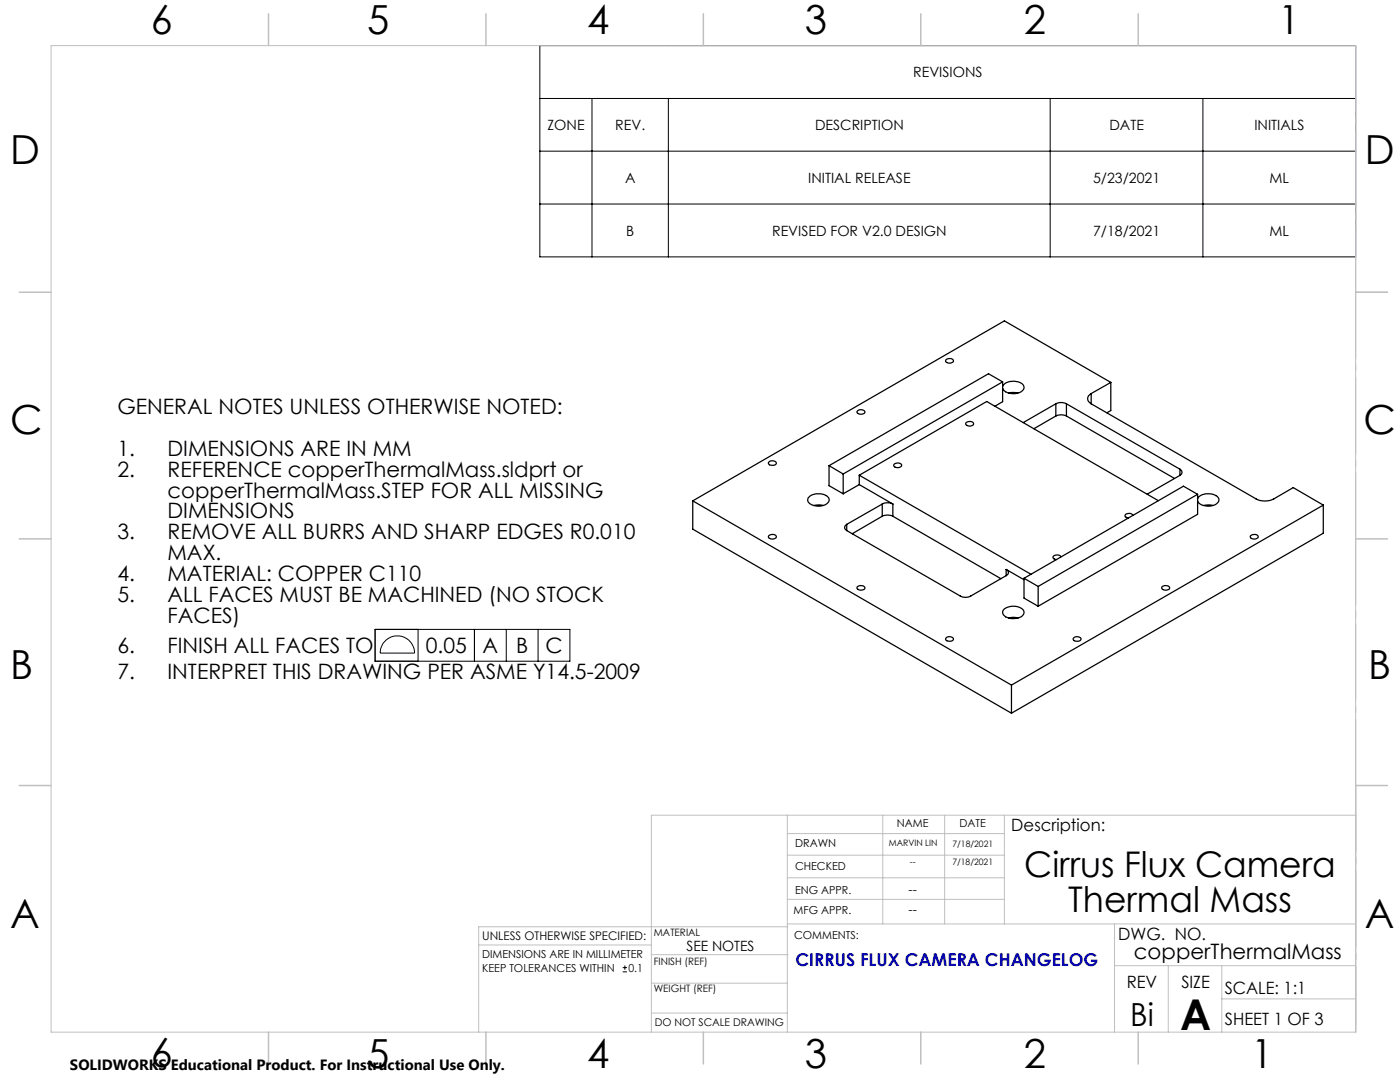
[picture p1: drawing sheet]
<svg xmlns="http://www.w3.org/2000/svg" width="279mm" height="216mm" viewBox="0 0 279 216" stroke-linecap="round" stroke-linejoin="round" font-family="sans-serif">
<g fill="none" stroke="#000" stroke-width=".2">
<path d="M107.7 9.1h162.8v42.2h-162.8zM107.7 19.6h162.8M118.1 19.6v31.7M133.4 19.6v31.7M209.6 19.6v31.7M240.1 19.6v31.7M107.7 30.2h162.8M107.7 40.7h162.8M74.9 125.6h38.8v6.3h-38.8zM77 127.7a3.4 3.4 0 0 1 3.7-.5 3.4 3.4 0 0 1 2 3.1h-6.8a3.6 3.6 0 0 1 1.1-2.6zM83.4 125.6v6.3M94.7 125.6v6.3"/>
<path d="M101 125.6v6.3M107.4 125.6v6.3M124.3 193.9h.8M124.3 193.1h.8M124.7 192.7v.8"/>
</g>
<path d="M270.6 9.1v49.2M270.6 58.3v49.2M270.6 107.5v49.2M270.6 156.7v49.2" fill="none" stroke="#c0c0c0" stroke-width=".2" stroke-dasharray="15.2 1.3 1.3 1.3" stroke-dashoffset="2.1"/>
<g fill="none" stroke="#c0c0c0" stroke-width=".2">
<path d="M10.2 9.1h260.3v196.9h-260.3zM270.5 58.3h6.4M270.5 156.7h6.4M157.1 162.7v43.3M157.1 175.2h43.3M157.1 170.6h43.3M157.1 166.3h43.3M157.1 179.5h43.3M176.2 162.7v21.7M188.5 162.7v21.7M200.4 162.7v21.7M270.6 162.7h-140.6v43.3"/>
<path d="M95.5 188.6h34.5M130 196.2h27.1M130 190.5h27.3M157.1 184.4h113.4M157.2 184.9h-61.7v21.1M222.4 184.4v21.6M222.4 192.7h48.1M233.2 192.7v13.3M243.8 199.3h26.7M243.8 192.7v13.3M130 202.1h27.1"/>
</g>
<g fill="none" stroke="#c0c0c0" stroke-width=".3">
<path d="M53.6 2.8v6.3M97 2.8v6.3M140.4 2.8v6.3M183.8 2.8v6.3M227.2 2.8v6.3M3.8 58.3h6.4M270.5 58.3h6.4M3.8 107.5h6.4M270.5 107.5h6.4M3.8 156.7h6.4M270.5 156.7h6.4M53.6 206v6.3"/>
<path d="M97 206v6.3M140.4 206v6.3M183.8 206v6.3M227.2 206v6.3"/>
</g>
<g fill="none" stroke="#000" stroke-width=".25">
<path d="M188.8 71.8a.93 .93 0 0 1 1.5 .2 .96 .96 0 0 1-1.6 .1zM200.1 77.1a2.77 2.77 0 0 1 4.1-.4 1.1 1.1 0 0 1 0 1.2 1.1 1.1 0 0 1-1.1 .5 2.48 2.48 0 0 1-3-.9M200.1 76.2v4l-1.6 .9M200.1 76.2l-2.8-1.6-31.8 18.3M200.1 76.2l-31.8 18.4M201.3 78.4l.7-.1 1.2 .1M217.8 78.5a1.09 1.09 0 0 0-.7 1.1 1.09 1.09 0 0 0 .7 1M217.8 78.5v2.1M221.7 76.3l-21.3-12.3-62.1 35.9M221.7 76.3l-3.9 2.2M221.7 76.3v5.6l-.8 .5M138.3 99.9l63.6 36.8"/>
<path d="M138.3 99.9v5.7l63.6 36.7M153.5 92.2a.95 .95 0 0 1 1.4 .2 .9 .9 0 0 1-1.5-.1zM161.3 99.3a2.99 2.99 0 0 1 4 0 1.24 1.24 0 0 1-1.3 1.6 2.43 2.43 0 0 1-2.8-1.1zM165.5 92.9v4l2.8 1.6M165.5 92.9l2.8 1.7M168.3 94.6v3.9M171.1 82a.95 .95 0 0 1 1.5 .2 .9 .9 0 0 1-1.6-.1zM171.5 96.7l-3.2 1.8M171.5 96.7l6.7 3.9M171.5 94.8v1.9M171.5 94.8l34.2 19.8M171.5 94.8l25.4-14.7 34.3 19.8"/>
<path d="M178.5 92.6a.95 .95 0 0 1 1.5 .3 .87 .87 0 0 1-.9 .4 .87 .87 0 0 1-.7-.6zM192.8 84.3a.95 .95 0 0 1 1.5 .3 .87 .87 0 0 1-.8 .4 .87 .87 0 0 1-.8-.5zM210.7 80.6a2.39 2.39 0 0 1 2.1 0M210.7 83a2.39 2.39 0 0 1 2.1 0M210.7 80.6l-6.5 3.7M210.7 83l-4.4 2.5M210.7 80.6v2.4M212.8 80.6l22.7 13M212.8 83l21.6 12.5M212.8 80.6v2.4M217.8 80.6l32.9 19a3.9 3.9 0 0 0 3.5 0l3.9-2.3 6 3.5M235.5 93.6a.66 .66 0 0 1 .4 .6 .66 .66 0 0 1-.4 .7"/>
<path d="M235.5 94.9l-6.5 3.7M235.5 93.6v1.3M239 99.6a2.7 2.7 0 0 1 3.6-.7 .94 .94 0 0 1 .7 .9 .94 .94 0 0 1-.7 .9 3 3 0 0 1-3.6-.6v-.2M239 98.6v4l-31.8 18.4M239 98.6l-2.8-1.6-31.8 18.4M239 98.6l-31.8 18.4M153.5 106.9a.95 .95 0 0 1 1.4 .2 .87 .87 0 0 1-.8 .5 .87 .87 0 0 1-.7-.6zM162.4 100.9l.9-.1 1 .1M169 104.6a.66 .66 0 0 0-.4 .7 .66 .66 0 0 0 .4 .6M169 105.9l22.6 13a2.13 2.13 0 0 0 2.1 0l7.1-4M169 104.6v1.3M171.1 117.1a.98 .98 0 0 1 1.5 .2 .96 .96 0 0 1-1.6 .1z"/>
<path d="M176.1 100.6a2.39 2.39 0 0 1 2.1 0M176.1 103a2.39 2.39 0 0 1 2.1 0M176.1 100.6l-7.1 4M176.1 103l-6 3.5M176.1 100.6v2.4M178.2 100.6v2.4M178.2 103l21.5 12.5M200.8 113.6a.64 .64 0 0 1 .5 .6 .64 .64 0 0 1-.5 .7M200.8 113.6l3.6 2.1M200.8 113.6v1.3M204.4 115.4v3.9l2.8 1.7M204.4 115.4l2.8 1.6"/>
<path d="M207.2 117v4M211.7 111.1a.92 .92 0 0 0-1.6 .2l.3 .2 .4 .2M226.1 102.8a.92 .92 0 0 0-1.6 .2l.7 .4M232 117.1a.98 .98 0 0 1 1.4 .2 .96 .96 0 0 1-1.6 .1zM240.2 100.9l.9-.1 1 .1M249.6 106.9a.95 .95 0 0 1 1.5 .2 .87 .87 0 0 1-.8 .5 .87 .87 0 0 1-.8-.6zM264.1 100.8l-62.2 35.9M264.1 100.8v5.6l-62.2 35.9M188.8 127.3a.95 .95 0 0 1 1.5 .2 .96 .96 0 0 1-1.6 .1zM200.3 121.7a2.94 2.94 0 0 1 4 .1 1.16 1.16 0 0 1-1.2 1.5 2.59 2.59 0 0 1-3-.9zM201.3 123.3l.7-.1 1.2 .1M201.9 136.7v5.6"/>
<path d="M214.3 127.3a.95 .95 0 0 1 1.5 .2 .89 .89 0 0 1-.9 .5 .89 .89 0 0 1-.7-.6z"/>
</g>
<text font-size="8.5" x="235.5" y="205.4">A</text>
<g font-size="8">
<text x="30.1" y="6.8">6</text>
<text x="73.3" y="6.9">5</text>
<text x="117.2" y="6.9">4</text>
<text x="160.6" y="6.9">3</text>
<text x="204.3" y="6.9">2</text>
<text x="255.1" y="6.9">1</text>
<text x="2.1" y="32.8">D</text>
<text x="272.4" y="32.8">D</text>
<text x="2.1" y="86.5">C</text>
<text x="272.1" y="86.5">C</text>
<text x="2.1" y="135.6">B</text>
<text x="273.1" y="135.6">B</text>
<text x="2.1" y="185.1">A</text>
<text x="272.4" y="185.1">A</text>
<text x="30.1" y="212.9">6</text>
<text x="73.3" y="213.1">5</text>
<text x="117.2" y="213.1">4</text>
<text x="160.6" y="213.1">3</text>
<text x="204.3" y="213.1">2</text>
<text x="249.7" y="213.1">1</text>
</g>
<g font-size="7.1">
<text x="204.4" y="174.9">Cirrus Flux Camera</text>
<text x="213.2" y="182">Thermal Mass</text>
</g>
<text font-size="6.3" x="225.5" y="204.6">Bi</text>
<g font-size="4.2">
<text x="23.4" y="82.6">GENERAL NOTES UNLESS OTHERWISE NOTED:</text>
<text x="23.4" y="90.9">1.</text>
<text x="23.4" y="95.1">2.</text>
<text x="33.4" y="90.9">DIMENSIONS ARE IN MM</text>
<text x="33.4" y="95.1">REFERENCE copperThermalMass.sldprt or</text>
<text x="33.4" y="99.3">copperThermalMass.STEP FOR ALL MISSING</text>
<text x="23.4" y="107.6">3.</text>
<text x="33.4" y="103.4">DIMENSIONS</text>
<text x="33.4" y="107.6">REMOVE ALL BURRS AND SHARP EDGES R0.010</text>
<text x="33.4" y="111.8">MAX.</text>
<text x="23.4" y="116">4.</text>
<text x="33.4" y="116">MATERIAL: COPPER C110</text>
<text x="23.4" y="120.1">5.</text>
<text x="33.4" y="120.1">ALL FACES MUST BE MACHINED (NO STOCK</text>
<text x="33.4" y="124.3">FACES)</text>
<text x="23.4" y="130.3">6.</text>
<text x="33.4" y="130.3">FINISH ALL FACES TO</text>
<text x="85" y="130.3">0.05</text>
<text x="96.3" y="130.3">A</text>
<text x="103" y="130.3">B</text>
<text x="108.8" y="130.3">C</text>
<text x="23.4" y="135.5">7.</text>
<text x="33.4" y="135.5">INTERPRET THIS DRAWING PER ASME Y14.5-2009</text>
<text x="226.3" y="191.4">copperThermalMass</text>
</g>
<text font-size="3.5" fill="#00f" x="158.8" y="192.8">CIRRUS FLUX CAMERA CHANGELOG</text>
<g font-size="3.4">
<text x="201.8" y="165.9">Description:</text>
<text x="223.2" y="187.6">DWG. NO.</text>
<text x="224.9" y="197.2">REV</text>
<text x="235.8" y="197.2">SIZE</text>
<text x="244.4" y="198.4">SCALE: 1:1</text>
<text x="244.4" y="204.6">SHEET 1 OF 3</text>
</g>
<text font-size="3" x="14" y="213.5">SOLIDWORKS Educational Product. For Instructional Use Only.</text>
<g font-size="2.8">
<text x="182.2" y="15.4">REVISIONS</text>
<text x="109.3" y="26">ZONE</text>
<text x="122.8" y="26">REV.</text>
<text x="162.7" y="26">DESCRIPTION</text>
<text x="221.4" y="26">DATE</text>
<text x="250.3" y="26">INITIALS</text>
<text x="124.8" y="36.5">A</text>
<text x="161.3" y="36.5">INITIAL RELEASE</text>
<text x="218.1" y="36.5">5/23/2021</text>
<text x="253.4" y="36.5">ML</text>
<text x="125" y="47">B</text>
<text x="154.1" y="47">REVISED FOR V2.0 DESIGN</text>
<text x="218.1" y="47">7/18/2021</text>
<text x="253.4" y="47">ML</text>
<text x="137" y="189.7">SEE NOTES</text>
</g>
<g font-size="2.5">
<text x="181.3" y="178.3">--</text>
<text x="181.3" y="182.3">--</text>
</g>
<text font-size="2.4" x="96.2" y="187.5">UNLESS OTHERWISE SPECIFIED:</text>
<g font-size="2.2">
<text x="179" y="165.1">NAME</text>
<text x="191.5" y="165.1">DATE</text>
<text x="158.7" y="169">DRAWN</text>
<text x="158.7" y="173.5">CHECKED</text>
<text x="158.7" y="178.3">ENG APPR.</text>
<text x="158.4" y="182.4">MFG APPR.</text>
<text x="96.2" y="191.2">DIMENSIONS ARE IN MILLIMETER</text>
<text x="158.5" y="187.4">COMMENTS:</text>
<text x="96.2" y="193.9">KEEP TOLERANCES WITHIN</text>
<text x="125.4" y="193.9">0.1</text>
</g>
<text font-size="2.1" x="130.7" y="204.6">DO NOT SCALE DRAWING</text>
<g font-size="2">
<text x="130.5" y="186.8">MATERIAL</text>
<text x="130.5" y="192.5">FINISH (REF)</text>
<text x="130.5" y="198">WEIGHT (REF)</text>
</g>
<g font-size="1.8">
<text x="177.4" y="168.7">MARVIN LIN</text>
<text x="181.6" y="172.6">--</text>
<text x="190.1" y="172.6">7/18/2021</text>
<text x="190.1" y="169">7/18/2021</text>
</g>
</svg>
